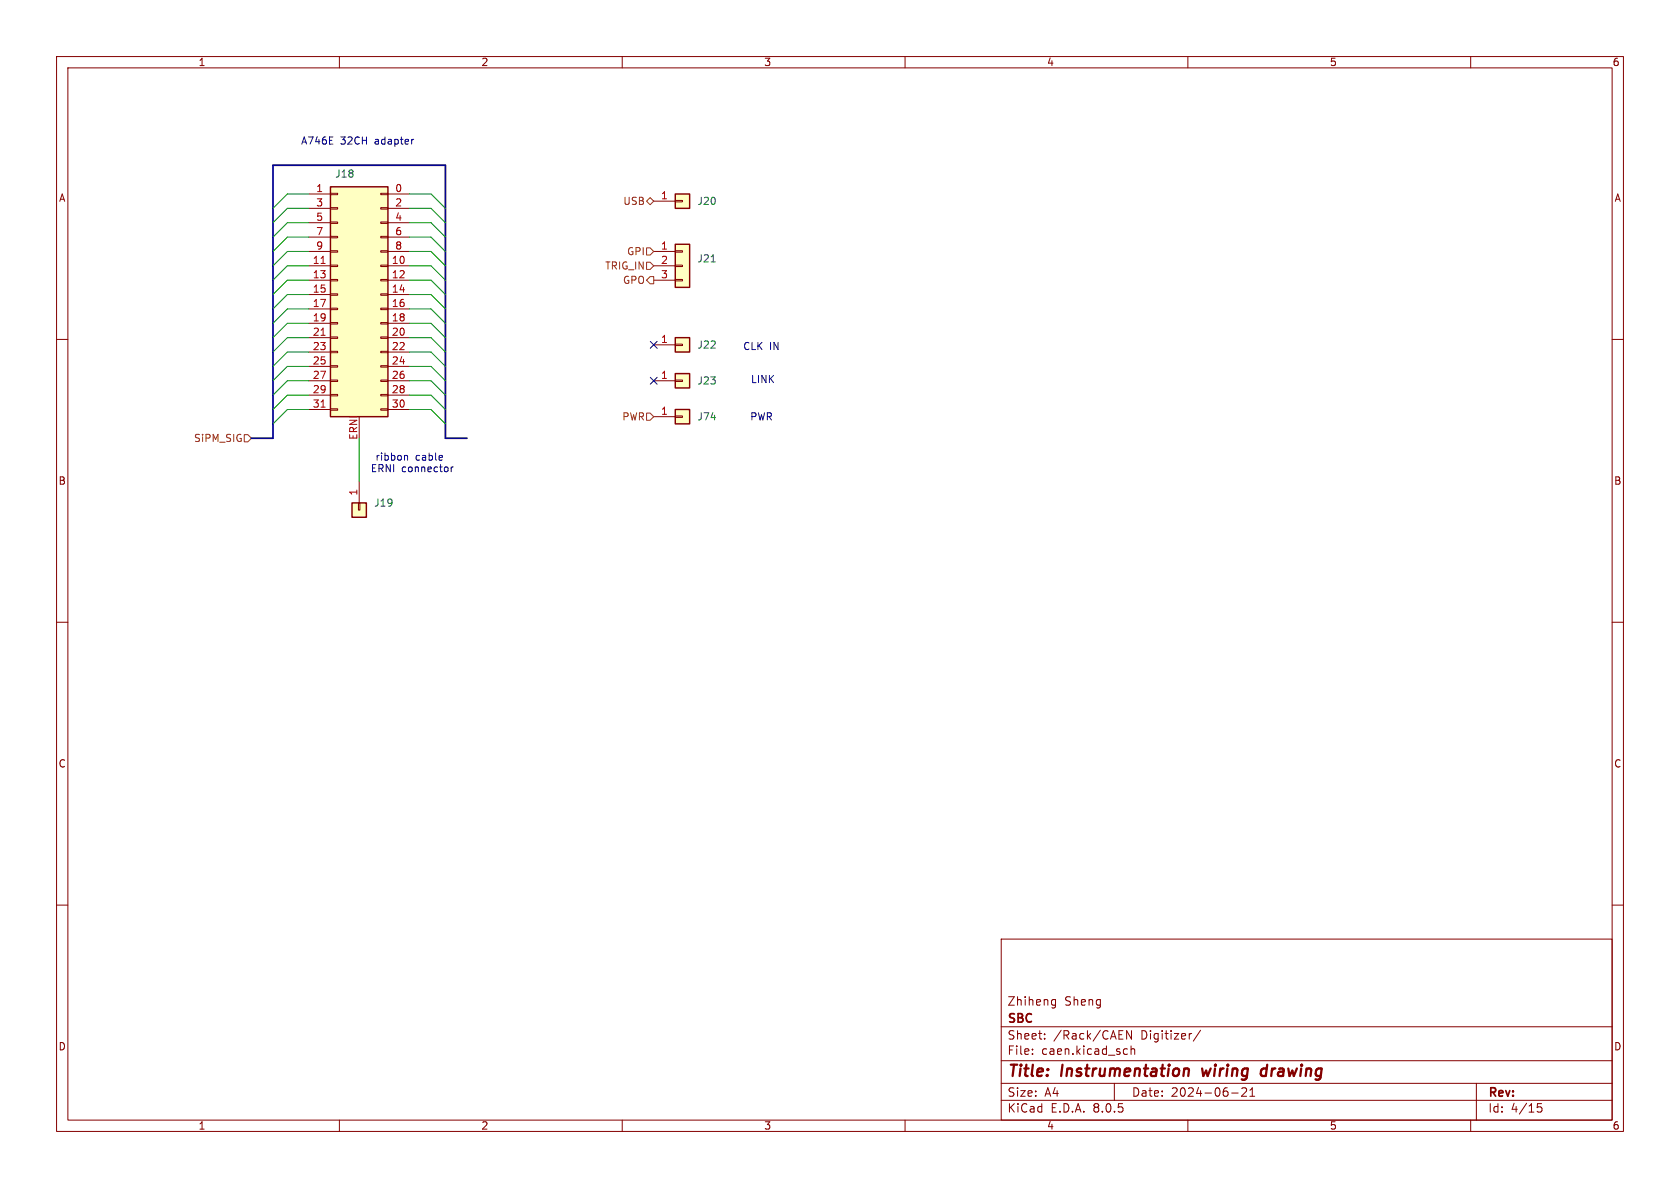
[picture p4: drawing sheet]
<svg xmlns="http://www.w3.org/2000/svg" width="297mm" height="210mm" viewBox="0 0 297 210" stroke-linecap="round" stroke-linejoin="round" font-family="sans-serif">
<g fill="none" stroke="#840000" stroke-width=".18">
<path d="M10 10h277v190h-277zM12 12h273v186h-273zM60 10v2M110 10v2M160 10v2M210 10v2M260 10v2M10 60h2M285 60h2M10 110h2M285 110h2M10 160h2"/>
<path d="M285 160h2M177 166h108v32h-108zM186 177.6h.6M186 176.8h.6M186.6 176.7v1.2l-.1 .2-.4 .1M60 198v2M110 198v2M160 198v2M177 194.5h108M177 191.5h108M177 187.5h108M177 181.5h108"/>
<path d="M182.5 186.3v.1M182.5 185.5v.1M184.7 183.6v.1M184.7 182.8v.1M197 191.5v3M197.8 183.7h.7M197.8 182.2h.7M198.9 185.4l.4 .1M199.3 186.3l-.4 .1M200 185.5l.2-.1 .3 .1 .1 .9M200 184.9v1.5M200 182.2v1.5l-.8-1.5v1.5"/>
<path d="M210 198v2M210.5 182.7h.2M212.2 182.1l-1.2 2M217.7 193.2h1.2M220.3 192.4v.5l-.8 .9h.9M221 193.8h.8M221 192.7l.4-.4v1.5M260 198v2M261 191.5v6.5M272.5 195.1h-.7l-.1 .7 .3-.1h.5l.1 .3-.1 .5-.2 .1-.6-.1"/>
</g>
<path d="M209.7 188.9l.4 .1 .1 .2-.1 1M212.5 188.9l.2 1.3 .5-.9M223.9 189a.66 .66 0 0 0-1 .3v.5l.1 .3 .2 .1 .6-.1M224 188.2l-.2 2" fill="none" stroke="#840000" stroke-width=".4"/>
<path d="M62.2 88.9h2.6v2.5h-2.6z" fill="#ffffc2"/>
<path d="M63.4 88.9h.2v1.3h-.2zM63.5 85.1v3.8" fill="none" stroke="#840000" stroke-width=".18"/>
<path d="M62.2 88.9h2.6v2.5h-2.6z" fill="none" stroke="#840000" stroke-width=".25"/>
<path d="M119.4 72.4h2.5v2.5h-2.5z" fill="#ffffc2"/>
<path d="M115.6 73.7h3.8M119.4 73.5h1.2v.3h-1.2z" fill="none" stroke="#840000" stroke-width=".18"/>
<path d="M119.4 72.4h2.5v2.5h-2.5z" fill="none" stroke="#840000" stroke-width=".25"/>
<path d="M58.4 33h10.2v40.7h-10.2z" fill="#ffffc2"/>
<g fill="none" stroke="#840000" stroke-width=".18">
<path d="M54.6 34.3h3.8M54.6 36.8h3.8M54.6 39.4h3.8M58.4 39.2h1.3v.3h-1.3zM58.4 36.7h1.3v.3h-1.3zM58.4 34.2h1.3v.2h-1.3zM67.3 39.2h1.3v.3h-1.3zM67.3 36.7h1.3v.3h-1.3zM67.3 34.2h1.3v.2h-1.3zM68.6 34.3h3.8M68.6 36.8h3.8M68.6 39.4h3.8"/>
<path d="M54.6 47h3.8M54.6 49.5h3.8M54.6 52.1h3.8M54.6 54.6h3.8M54.6 57.2h3.8M54.6 59.7h3.8M54.6 41.9h3.8M54.6 44.5h3.8M58.4 59.6h1.3v.2h-1.3zM58.4 57h1.3v.3h-1.3zM58.4 54.5h1.3v.2h-1.3zM58.4 51.9h1.3v.3h-1.3z"/>
<path d="M58.4 49.4h1.3v.3h-1.3zM58.4 46.9h1.3v.2h-1.3zM58.4 44.3h1.3v.3h-1.3zM58.4 41.8h1.3v.2h-1.3zM67.3 59.6h1.3v.2h-1.3zM67.3 57h1.3v.3h-1.3zM67.3 54.5h1.3v.2h-1.3zM67.3 51.9h1.3v.3h-1.3zM67.3 49.4h1.3v.3h-1.3zM67.3 46.9h1.3v.2h-1.3zM67.3 44.3h1.3v.3h-1.3zM67.3 41.8h1.3v.2h-1.3z"/>
<path d="M68.6 47h3.8M68.6 49.5h3.8M68.6 52.1h3.8M68.6 54.6h3.8M68.6 57.2h3.8M68.6 59.7h3.8M68.6 41.9h3.8M68.6 44.5h3.8M54.6 62.2h3.8M54.6 64.8h3.8M54.6 67.3h3.8M54.6 69.9h3.8"/>
<path d="M54.6 72.4h3.8M58.4 72.3h1.3v.2h-1.3zM58.4 69.7h1.3v.3h-1.3zM58.4 67.2h1.3v.2h-1.3zM58.4 64.6h1.3v.3h-1.3zM58.4 62.1h1.3v.3h-1.3zM63.5 73.7v3.8M67.3 72.3h1.3v.2h-1.3zM67.3 69.7h1.3v.3h-1.3zM67.3 67.2h1.3v.2h-1.3zM67.3 64.6h1.3v.3h-1.3zM67.3 62.1h1.3v.3h-1.3z"/>
<path d="M68.6 62.2h3.8M68.6 64.8h3.8M68.6 67.3h3.8M68.6 69.9h3.8M68.6 72.4h3.8"/>
</g>
<path d="M58.4 33h10.2v40.7h-10.2z" fill="none" stroke="#840000" stroke-width=".25"/>
<path d="M56.8 46.6h.7M56.8 59.3h.7M56.8 72h.7" fill="none" stroke="#a90000" stroke-width=".18"/>
<path d="M119.4 59.7h2.5v2.5h-2.5z" fill="#ffffc2"/>
<path d="M115.6 61h3.8M119.4 60.8h1.2v.3h-1.2z" fill="none" stroke="#840000" stroke-width=".18"/>
<path d="M119.4 59.7h2.5v2.5h-2.5z" fill="none" stroke="#840000" stroke-width=".25"/>
<path d="M119.4 66h2.5v2.6h-2.5z" fill="#ffffc2"/>
<path d="M115.6 67.3h3.8M119.4 67.2h1.2v.2h-1.2z" fill="none" stroke="#840000" stroke-width=".18"/>
<path d="M119.4 66h2.5v2.6h-2.5z" fill="none" stroke="#840000" stroke-width=".25"/>
<path d="M119.4 43.2h2.5v7.6h-2.5z" fill="#ffffc2"/>
<path d="M115.6 44.5h3.8M115.6 47h3.8M115.6 49.5h3.8M119.4 49.4h1.2v.3h-1.2zM119.4 46.9h1.2v.2h-1.2zM119.4 44.3h1.2v.3h-1.2z" fill="none" stroke="#840000" stroke-width=".18"/>
<path d="M119.4 43.2h2.5v7.6h-2.5z" fill="none" stroke="#840000" stroke-width=".25"/>
<path d="M125.7 46.3h.7" fill="none" stroke="#006464" stroke-width=".18"/>
<path d="M119.4 34.3h2.5v2.5h-2.5z" fill="#ffffc2"/>
<path d="M115.6 35.6h3.8M119.4 35.4h1.2v.3h-1.2z" fill="none" stroke="#840000" stroke-width=".18"/>
<path d="M119.4 34.3h2.5v2.5h-2.5z" fill="none" stroke="#840000" stroke-width=".25"/>
<path d="M114.3 35.6l.6-.7 .7 .7-.7 .6zM114.3 46.4h.6l.7 .6-.7 .6h-.6zM114.3 43.8h.6l.7 .7-.7 .6h-.6zM114.9 48.9h.7v1.3h-.7l-.6-.7zM43.2 76.8h.6l.6 .7-.6 .6h-.6zM114.3 73h.6l.7 .7-.7 .6h-.6z" fill="none" stroke="#725600" stroke-width=".18"/>
<path d="M73.1 24.6l-.2 .1M71.6 80.6h.4l.1 .7M78.2 80.6v.2l-.6 .1M79.8 82.5v.9M80.1 82.5l-.3 .3" fill="none" stroke="#0000c2" stroke-width=".18"/>
<path d="M44.4 77.5h3.9v-48.3h30.4v48.3h3.8" fill="none" stroke="#000084" stroke-width=".3"/>
<g fill="none" stroke="#009600" stroke-width=".18">
<path d="M54.6 36.8h-3.8l-2.5 2.6M54.6 39.4h-3.8l-2.5 2.5M54.6 34.3h-3.8l-2.5 2.5M72.4 36.8h3.8l2.5 2.6M72.4 39.4h3.8l2.5 2.5M72.4 34.3h3.8l2.5 2.5M54.6 59.7h-3.8l-2.5 2.5M54.6 41.9h-3.8l-2.5 2.6M54.6 44.5h-3.8l-2.5 2.5M54.6 52.1h-3.8l-2.5 2.5M54.6 54.6h-3.8l-2.5 2.6M54.6 49.5h-3.8l-2.5 2.6"/>
<path d="M54.6 47h-3.8l-2.5 2.5M54.6 57.2h-3.8l-2.5 2.5M72.4 59.7h3.8l2.5 2.5M72.4 41.9h3.8l2.5 2.6M72.4 44.5h3.8l2.5 2.5M72.4 52.1h3.8l2.5 2.5M72.4 54.6h3.8l2.5 2.6M72.4 49.5h3.8l2.5 2.6M72.4 47h3.8l2.5 2.5M72.4 57.2h3.8l2.5 2.5M54.6 72.4h-3.8l-2.5 2.5M54.6 64.8h-3.8l-2.5 2.5"/>
<path d="M54.6 62.2h-3.8l-2.5 2.6M54.6 69.9h-3.8l-2.5 2.5M54.6 67.3h-3.8l-2.5 2.6M63.5 77.5v7.6M72.4 72.4h3.8l2.5 2.5M72.4 64.8h3.8l2.5 2.5M72.4 62.2h3.8l2.5 2.6M72.4 69.9h3.8l2.5 2.5M72.4 67.3h3.8l2.5 2.6"/>
</g>
<path d="M115 66.7l1.2 1.2M115 60.4l1.2 1.2M116.2 66.7l-1.2 1.2M116.2 60.4l-1.2 1.2" fill="none" stroke="#000084" stroke-width=".18"/>
<g font-size="2.8" fill="#840000">
<text x="178" y="190.9">Title:</text>
<text x="187.7" y="190.9">Instrumentation</text>
<text x="213.4" y="190.9">wiring</text>
<text x="224.6" y="190.9">drawing</text>
</g>
<g font-size="2.1" fill="#840000">
<text x="178" y="178">Zhiheng</text>
<text x="188.2" y="178">Sheng</text>
<text x="178" y="184">Sheet:</text>
<text x="178" y="181.2">SBC</text>
<text x="186.2" y="184">/Rack/CAEN</text>
<text x="201.7" y="184">Digitizer/</text>
<text x="178" y="186.7">File:</text>
<text x="184.1" y="186.7">caen.kicad_sch</text>
<text x="178" y="196.9">KiCad</text>
<text x="178" y="194.1">Size:</text>
<text x="184.7" y="194.1">A4</text>
<text x="185.7" y="196.9">E.D.A.</text>
<text x="193.3" y="196.9">8.0.5</text>
<text x="200" y="194.1">Date:</text>
<text x="207" y="194.1">2024-06-21</text>
<text x="263" y="194.3">Rev:</text>
<text x="263" y="196.9">Id:</text>
<text x="267.1" y="196.9">4/15</text>
</g>
<g font-size="1.8" fill="#840000">
<text x="35" y="11.9">1</text>
<text x="85" y="11.9">2</text>
<text x="135" y="11.9">3</text>
<text x="185" y="11.9">4</text>
<text x="235" y="11.9">5</text>
<text x="285" y="11.9">6</text>
<text x="10.3" y="35.9">A</text>
<text x="285.3" y="35.9">A</text>
<text x="10.3" y="85.9">B</text>
<text x="285.3" y="85.9">B</text>
<text x="10.3" y="135.9">C</text>
<text x="285.3" y="135.9">C</text>
<text x="10.3" y="185.9">D</text>
<text x="285.3" y="185.9">D</text>
<text x="35" y="199.9">1</text>
<text x="85" y="199.9">2</text>
<text x="135" y="199.9">3</text>
<text x="185" y="199.9">4</text>
<text x="235" y="199.9">5</text>
<text x="285" y="199.9">6</text>
</g>
<g font-size="1.8" fill="#0000c2">
<text x="53.1" y="25.8">A746E</text>
<text x="60.2" y="25.8">32CH</text>
<text x="66.4" y="25.8">adapter</text>
<text x="131.3" y="62.1">CLK</text>
<text x="136" y="62.1">IN</text>
<text x="132.7" y="67.9">LINK</text>
<text x="132.5" y="74.5">PWR</text>
<text x="65.4" y="83.7">ERNI</text>
<text x="66.3" y="81.6">ribbon</text>
<text x="71" y="83.7">connector</text>
<text x="73.4" y="81.6">cable</text>
</g>
<g font-size="1.8" fill="#a90000">
<text x="55.8" y="34">1</text>
<text x="69.8" y="34">0</text>
<text x="116.8" y="35.3">1</text>
<text x="55.8" y="36.6">3</text>
<text x="55.8" y="39.1">5</text>
<text x="55.8" y="41.7">7</text>
<text x="69.8" y="36.6">2</text>
<text x="69.8" y="39.1">4</text>
<text x="69.8" y="41.7">6</text>
<text x="55.2" y="46.7">11</text>
<text x="55.8" y="44.2">9</text>
<text x="69.2" y="46.7">10</text>
<text x="69.8" y="44.2">8</text>
<text x="116.8" y="44.2">1</text>
<text x="116.8" y="46.7">2</text>
<text x="55.2" y="49.3">13</text>
<text x="55.2" y="51.8">15</text>
<text x="69.2" y="49.3">12</text>
<text x="69.2" y="51.8">14</text>
<text x="116.8" y="49.3">3</text>
<text x="55.2" y="54.4">17</text>
<text x="55.2" y="56.9">19</text>
<text x="55.2" y="59.4">21</text>
<text x="69.2" y="54.4">16</text>
<text x="69.2" y="56.9">18</text>
<text x="69.2" y="59.4">20</text>
<text x="55.2" y="62">23</text>
<text x="55.2" y="64.5">25</text>
<text x="69.2" y="62">22</text>
<text x="69.2" y="64.5">24</text>
<text x="116.8" y="60.7">1</text>
<text x="55.2" y="67.1">27</text>
<text x="55.2" y="69.6">29</text>
<text x="69.2" y="67.1">26</text>
<text x="69.2" y="69.6">28</text>
<text x="116.8" y="67.1">1</text>
<text x="55.2" y="72.1">31</text>
<text x="63.2" y="77.8" transform="rotate(-90 63.2 77.8)">ERNI</text>
<text x="69.2" y="72.1">30</text>
<text x="116.8" y="73.4">1</text>
<text x="63.2" y="87.7" transform="rotate(-90 63.2 87.7)">1</text>
</g>
<g font-size="1.8" fill="#006464">
<text x="59.2" y="31.6">J18</text>
<text x="123.2" y="36.4">J20</text>
<text x="123.2" y="46.6">J21</text>
<text x="123.2" y="61.8">J22</text>
<text x="123.2" y="68.2">J23</text>
<text x="123.2" y="74.5">J74</text>
<text x="66" y="89.8">J19</text>
</g>
<g font-size="1.8" fill="#725600">
<text x="110.1" y="36.4">USB</text>
<text x="106.9" y="47.9">TRIG_IN</text>
<text x="110.8" y="45.3">GPI</text>
<text x="110" y="50.4">GPO</text>
<text x="109.9" y="74.5">PWR</text>
<text x="34.2" y="78.3">SiPM_SIG</text>
</g>
</svg>
